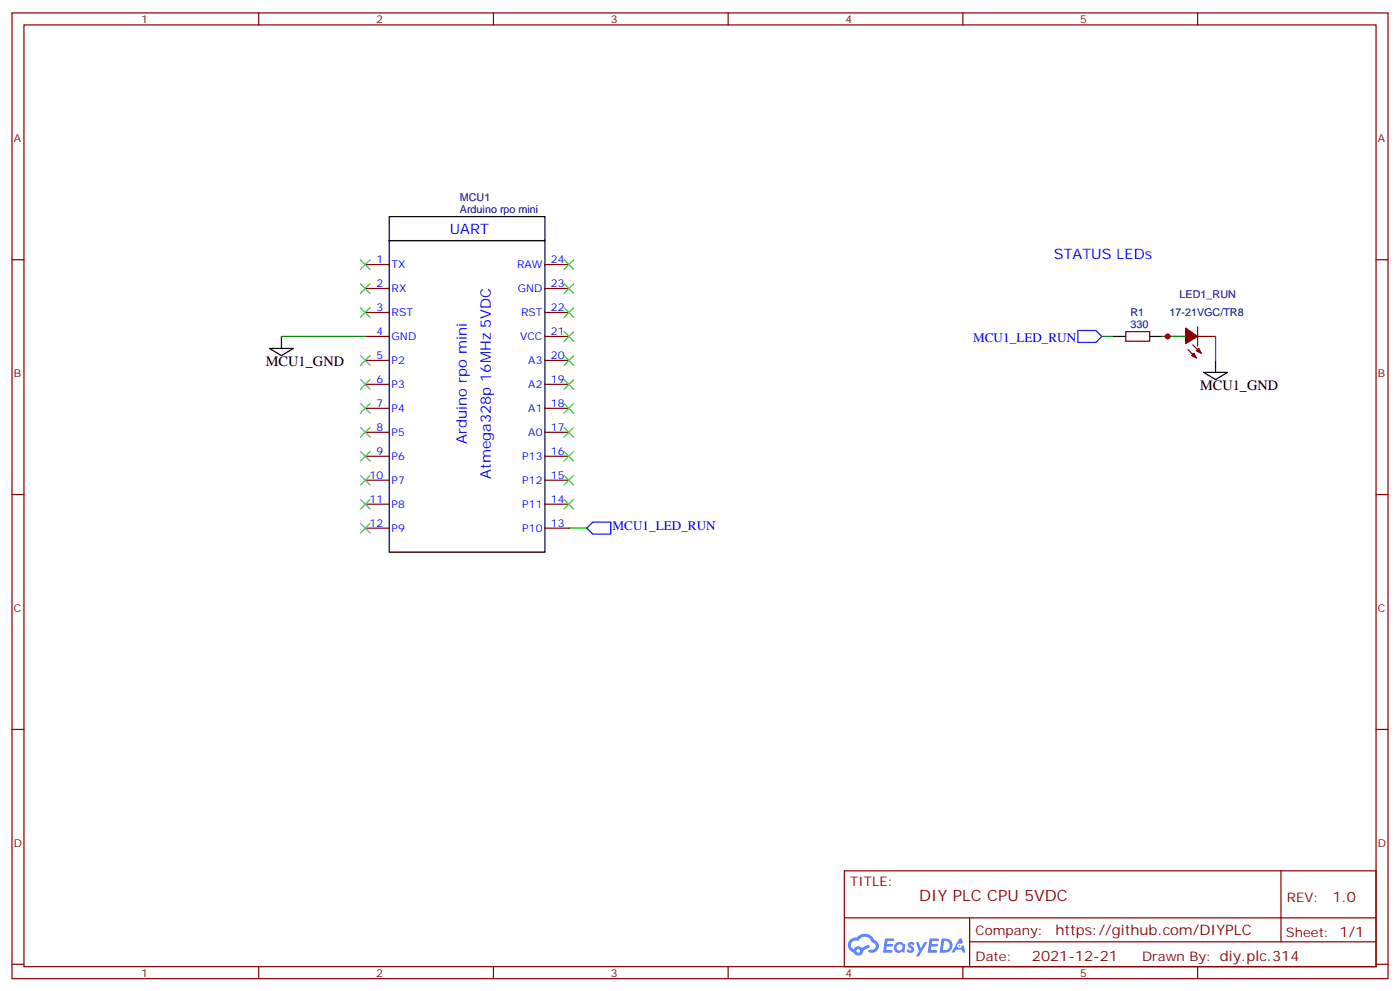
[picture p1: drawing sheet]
<svg xmlns="http://www.w3.org/2000/svg" width="412mm" height="292mm" viewBox="0 0 412 292" stroke-linecap="round" stroke-linejoin="round" font-family="sans-serif">
<g fill="none" stroke="#870000" stroke-width=".35">
<path d="M3.5 3.8h405.4v284.3h-405.4zM7.1 7.3h398.2v277.3h-398.2zM76.2 3.8v3.5M145.3 3.8v3.5M214.5 3.8v3.5M283.6 3.8v3.5M352.8 3.8v3.5M3.5 76.5h3.6M405.3 76.5h3.6M3.5 145.6h3.6M405.3 145.6h3.6M3.5 214.8h3.6"/>
<path d="M405.3 214.8h3.6M248.7 256.4h156.6v28.2h-156.6zM377.3 256.4v20.9M248.7 270.2h156.5M285.6 277.3h119.6M285.6 270.2v14.2M3.5 283.9h3.6M76.2 284.6v3.5M145.3 284.6v3.5M214.5 284.6v3.5M283.6 284.6v3.5M352.8 284.6v3.5"/>
<path d="M405.3 283.9h3.6"/>
</g>
<g fill="#5487ff">
<path d="M267.7 277.6a1.22 1.22 0 0 1 1.7 .2l-.4 .6a.47 .47 0 0 0-.3-.4 .47 .47 0 0 0-.5 .2l.1 .2a1.14 1.14 0 0 1 .8 1.8 1.14 1.14 0 0 1-1.9 0l-.2-.2 .5-.6 .7 .5a.29 .29 0 0 0 .3-.3 .29 .29 0 0 0-.2-.3 1.04 1.04 0 0 1-.6-1.7z"/>
<path d="M260.7 276.3h2.4l.3 .2-.2 .5-1.8 .1-.1 .8h1.5l.3 .4-.3 .4h-1.6l-.2 1.1h1.7l.2 .3-.2 .3-2.6 .1z"/>
<path d="M273.8 276.3h2.4l.3 .2-.1 .5-1.8 .1-.2 .8h1.6l.3 .4-.4 .4h-1.6l-.1 1.1h1.7l.2 .3-.2 .3-2.6 .1z"/>
<path d="M282.6 276.3h.7l.3 1.3-.6 .3a.69 .69 0 0 0-1 .3 .69 .69 0 0 0 .4 .9 .69 .69 0 0 0 .9-.6l.5-.2 .6 2.2h-.8l-.2-.9h-1.8l-.5 .9h-.8z"/>
<path d="M269.8 277.4h.8l.6 1.8 1.1-1.8h.9l-2.6 4.2h-.8l.9-1.5z"/>
<path d="M277.4 276.3l-.6 4.2h1.3a2.11 2.11 0 0 0 2.5-2.1 2.11 2.11 0 0 0-2.5-2.1zM278.1 277.1a1.39 1.39 0 0 1 1.7 1.4 1.39 1.39 0 0 1-1.8 1.3h-.3z"/>
<path d="M263.7 277.9a1.54 1.54 0 0 0-.1 2.2 1.54 1.54 0 0 0 2.2 .1l.6 .3 .3-2.3-.2-.3h-.4a1.49 1.49 0 0 0-2.4 0zM264 278.9a.94 .94 0 0 1 1.8 0 .94 .94 0 0 1-1.8 0z"/>
<path d="M250.4 276.7a2.18 2.18 0 0 0 1.1 3.7 1.44 1.44 0 0 0 1.6 .9 1.44 1.44 0 0 0 1.2-1.4l2-1.1-.5-.7-1.9 1a1.47 1.47 0 0 0-2.4 .4 1.39 1.39 0 0 1-.7-1.9 1.39 1.39 0 0 1 2-.5 2.12 2.12 0 0 1 2.2-1.3 2.12 2.12 0 0 1 1.9 1.7 1.14 1.14 0 0 1 1.1 1.4 1.14 1.14 0 0 1-1.7 .7 .43 .43 0 0 0-.5 .4 .43 .43 0 0 0 .4 .5 1.98 1.98 0 0 0 2.5-1.2 1.98 1.98 0 0 0-1.2-2.6 3.1 3.1 0 0 0-5.3-.6l-.9 .1zM252.3 280a.55 .55 0 0 1 1.1 0 .55 .55 0 0 1-1.1 0z"/>
<circle cx="282.6" cy="278.4" r=".26"/>
</g>
<g fill="#870000" stroke="#870000" stroke-width=".35">
<path d="M351 104.7l.7-.7 .7 1.4z"/>
<path d="M352.4 103.3l.7-.7 .7 1.4z"/>
<path d="M349.2 96.6l3.6 2.5-3.6 2.1z"/>
</g>
<g fill="none" stroke="#870000" stroke-width=".35">
<path d="M107.6 77.9h7.1M160.5 77.9h7.1M107.6 99.1h7.1M107.6 84.9h7.1M107.6 92h7.1M160.5 99.1h7.1M160.5 84.9h7.1M160.5 92h7.1M331.6 97.6h7.1v2.9h-7.1zM344 99.1h5.2M352.8 99.1h5.3M352.8 96.2v5.7"/>
<path d="M107.6 106.1h7.1M107.6 113.2h7.1M160.5 106.1h7.1M160.5 113.2h7.1M350 102.9l2.4 2.5M351.4 101.5l2.4 2.5M107.6 120.2h7.1M107.6 127.3h7.1M107.6 134.3h7.1M160.5 120.2h7.1M160.5 127.3h7.1M160.5 134.3h7.1"/>
<path d="M107.6 141.4h7.1M107.6 148.4h7.1M107.6 155.5h7.1M160.5 141.4h7.1M160.5 148.4h7.1M160.5 155.5h7.1"/>
</g>
<path d="M82.9 99.1h24.7M324.6 99.1h3.5M342.2 99.1h7M358.1 99.1v7M167.6 155.5h5.3" fill="none" stroke="#008700" stroke-width=".35"/>
<path d="M317.5 97.3h5.3l1.8 1.8-1.8 1.7h-5.3zM172.9 155.5l1.7-1.8h5.3v3.6h-5.3z" fill="none" stroke="#00f" stroke-width=".35"/>
<path d="M114.7 70.8h45.8v91.8h-45.8zM114.7 63.8h45.8v7h-45.8zM82.9 99.1v3.5M328.1 99.1h3.5M338.7 99.1h3.5M79.4 102.6h7l-3.5 2.1zM354.5 109.6h7.1l-3.5 2.2zM358.1 106.1v3.5" fill="none" stroke="#000" stroke-width=".35"/>
<g fill="none" stroke="#3c3" stroke-width=".35">
<path d="M106.2 76.5l2.8 2.8M109 76.5l-2.8 2.8M166.2 76.5l2.8 2.8M169 76.5l-2.8 2.8M106.2 90.6l2.8 2.8M106.2 83.5l2.8 2.9M109 90.6l-2.8 2.8M109 83.5l-2.8 2.9M166.2 90.6l2.8 2.8M166.2 83.5l2.8 2.9M166.2 97.6l2.8 2.9M169 90.6l-2.8 2.8"/>
<path d="M169 83.5l-2.8 2.9M169 97.6l-2.8 2.9M106.2 104.7l2.8 2.8M106.2 111.8l2.8 2.8M106.2 118.8l2.8 2.8M109 104.7l-2.8 2.8M109 111.8l-2.8 2.8M109 118.8l-2.8 2.8M166.2 104.7l2.8 2.8M166.2 111.8l2.8 2.8M166.2 118.8l2.8 2.8M169 104.7l-2.8 2.8"/>
<path d="M169 111.8l-2.8 2.8M169 118.8l-2.8 2.8M106.2 125.9l2.8 2.8M106.2 132.9l2.8 2.8M106.2 140l2.8 2.8M109 125.9l-2.8 2.8M109 132.9l-2.8 2.8M109 140l-2.8 2.8M166.2 132.9l2.8 2.8M166.2 140l2.8 2.8M166.2 125.9l2.8 2.8M169 132.9l-2.8 2.8"/>
<path d="M169 140l-2.8 2.8M169 125.9l-2.8 2.8M106.2 147l2.8 2.9M106.2 154.1l2.8 2.8M109 147l-2.8 2.9M109 154.1l-2.8 2.8M166.2 147l2.8 2.9M169 147l-2.8 2.9"/>
</g>
<circle cx="344" cy="99.1" r=".88" fill="#c00"/>
<text font-size="4.6" fill="#800" x="270.8" y="265.4">DIY PLC CPU 5VDC</text>
<g font-size="4.2" fill="#00f">
<text x="132.5" y="69">UART</text>
<text x="310.4" y="76.1">STATUS LEDs</text>
<text x="137.5" y="130.6" transform="rotate(-90 137.5 130.6)">Arduino rpo mini</text>
<text x="144.6" y="140.9" transform="rotate(-90 144.6 140.9)">Atmega328p 16MHz 5VDC</text>
</g>
<g font-size="4.2">
<text x="78.3" y="107.9">MCU1_GND</text>
<text x="353.5" y="114.9">MCU1_GND</text>
</g>
<g font-size="4.2" fill="#800">
<text x="392.5" y="265.7">1.0</text>
<text x="310.9" y="275.2">https://github.com/DIYPLC</text>
<text x="304" y="283">2021-12-21</text>
</g>
<g font-size="3.9" fill="#00f">
<text x="286.7" y="100.8">MCU1_LED_RUN</text>
<text x="180.4" y="156">MCU1_LED_RUN</text>
</g>
<g font-size="3.9" fill="#800">
<text x="250.5" y="261">TITLE:</text>
<text x="379.1" y="265.7">REV:</text>
<text x="287.4" y="275.2">Company:</text>
<text x="378.7" y="275.8">Sheet: 1/1</text>
<text x="287.4" y="282.9">Date:</text>
<text x="336.4" y="282.9">Drawn By: diy.plc.314</text>
</g>
<g font-size="3.2" fill="#800">
<text x="41.6" y="6.8">1</text>
<text x="110.8" y="6.8">2</text>
<text x="179.9" y="6.8">3</text>
<text x="249.1" y="6.8">4</text>
<text x="318.2" y="6.8">5</text>
<text x="4.1" y="41.9">A</text>
<text x="405.9" y="41.9">A</text>
<text x="4.1" y="111.1">B</text>
<text x="405.9" y="111.1">B</text>
<text x="4.1" y="180.2">C</text>
<text x="405.9" y="180.2">C</text>
<text x="4.1" y="249.3">D</text>
<text x="405.9" y="249.3">D</text>
<text x="41.6" y="287.6">1</text>
<text x="110.8" y="287.6">2</text>
<text x="179.9" y="287.6">3</text>
<text x="249.1" y="287.6">4</text>
<text x="318.2" y="287.6">5</text>
</g>
<g font-size="3.2" fill="#000080">
<text x="135.5" y="59.2">MCU1</text>
<text x="135.5" y="62.7">Arduino rpo mini</text>
<text x="347.5" y="87.9">LED1_RUN</text>
<text x="333" y="93.1">R1</text>
<text x="344.5" y="93.2">17-21VGC/TR8</text>
<text x="333" y="96.6">330</text>
</g>
<g font-size="3.2" fill="#00f">
<text x="110.9" y="77.5">1</text>
<text x="162.3" y="77.5">24</text>
<text x="115.4" y="79">TX</text>
<text x="152.3" y="79">RAW</text>
<text x="110.9" y="84.6">2</text>
<text x="115.4" y="86">RX</text>
<text x="152.5" y="86">GND</text>
<text x="162.3" y="84.6">23</text>
<text x="110.9" y="91.7">3</text>
<text x="115.4" y="93.1">RST</text>
<text x="153.5" y="93.1">RST</text>
<text x="162.3" y="91.7">22</text>
<text x="110.9" y="98.7">4</text>
<text x="115.4" y="100.1">GND</text>
<text x="153.2" y="100.1">VCC</text>
<text x="162.3" y="98.7">21</text>
<text x="110.9" y="105.8">5</text>
<text x="115.4" y="107.2">P2</text>
<text x="155.6" y="107.2">A3</text>
<text x="162.3" y="105.8">20</text>
<text x="110.9" y="112.8">6</text>
<text x="162.3" y="112.8">19</text>
<text x="110.9" y="119.9">7</text>
<text x="115.4" y="114.2">P3</text>
<text x="155.6" y="114.2">A2</text>
<text x="162.3" y="119.9">18</text>
<text x="115.4" y="121.3">P4</text>
<text x="155.6" y="121.3">A1</text>
<text x="110.9" y="126.9">8</text>
<text x="115.4" y="128.3">P5</text>
<text x="155.6" y="128.3">A0</text>
<text x="162.3" y="126.9">17</text>
<text x="110.9" y="134">9</text>
<text x="115.4" y="135.4">P6</text>
<text x="153.9" y="135.4">P13</text>
<text x="162.3" y="134">16</text>
<text x="108.9" y="141">10</text>
<text x="115.4" y="142.5">P7</text>
<text x="153.9" y="142.5">P12</text>
<text x="162.3" y="141">15</text>
<text x="108.9" y="148.1">11</text>
<text x="115.4" y="149.5">P8</text>
<text x="153.9" y="149.5">P11</text>
<text x="162.3" y="148.1">14</text>
<text x="108.9" y="155.2">12</text>
<text x="162.3" y="155.2">13</text>
<text x="115.4" y="156.6">P9</text>
<text x="153.9" y="156.6">P10</text>
</g>
</svg>
